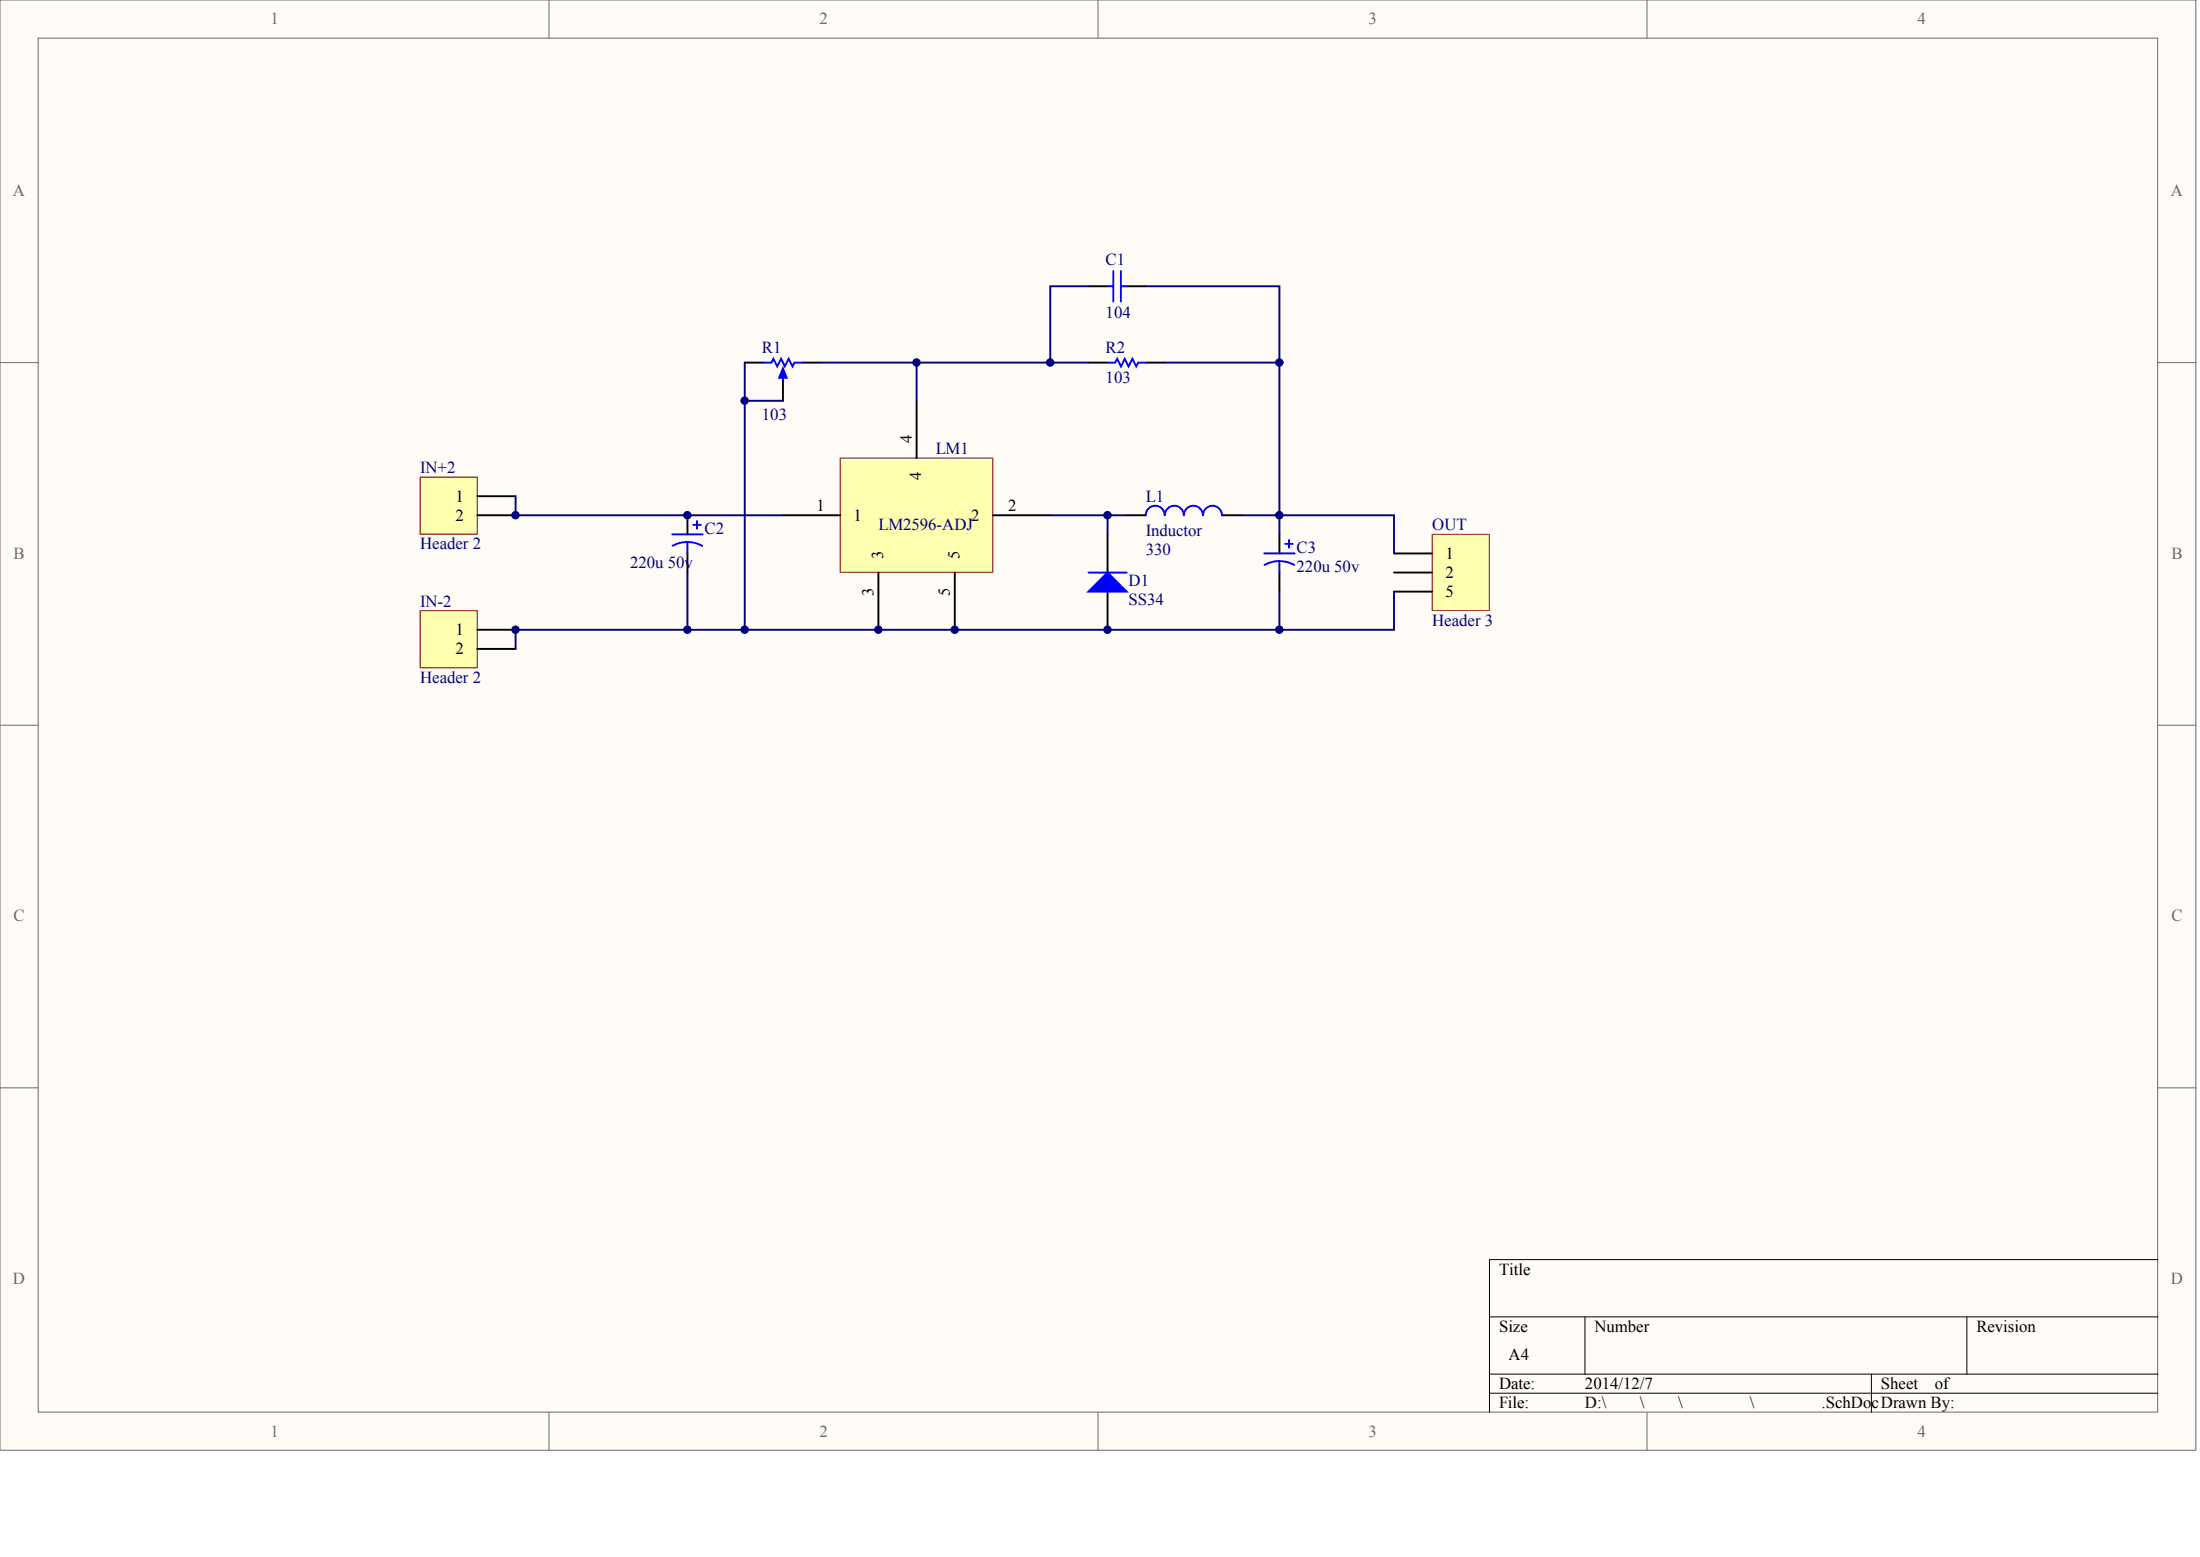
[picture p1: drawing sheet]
<svg xmlns="http://www.w3.org/2000/svg" width="840mm" height="594mm" viewBox="0 0 840 594" stroke-linecap="round" stroke-linejoin="round" font-family="sans-serif">
<g fill="#fffcf8" stroke="#696969" stroke-width=".38">
<path d="M0 0h838v553.4h-838z"/>
<path d="M14.6 14.6h808.8v524.2h-808.8z"/>
</g>
<path d="M209.5 0v14.6M419 0v14.6M628.6 0v14.6M0 138.4h14.6M823.5 138.4h14.6M0 276.7h14.6M823.5 276.7h14.6M0 415.1h14.6M823.5 415.1h14.6M209.5 538.9v14.5M419 538.9v14.5M628.6 538.9v14.5" fill="none" stroke="#696969" stroke-width=".38"/>
<path d="M823.5 480.6h-255.1v58.3M568.4 502.5h255.1M604.9 502.5v21.8M750.6 502.5v21.8M568.4 524.3h255.1M568.4 531.6h255.1M714.2 524.3v14.6" fill="none" stroke="#000" stroke-width=".38"/>
<path d="M320.7 174.8h58.2v43.6h-58.2z" fill="#ffffb0" stroke="#800000" stroke-width=".38"/>
<g fill="none" stroke="#000" stroke-width=".73">
<path d="M415.4 109.2h7.3M430 109.2h7.3M284.2 138.4h7.3M306.1 138.4h7.3M415.4 138.4h7.3M437.3 138.4h7.3M298.8 145.6v7.3M349.8 152.9v21.9M262.4 196.6v7.3M298.8 196.6h21.9M379 196.6h21.8M430 196.6h7.3"/>
<path d="M466.4 196.6h7.3M262.4 211.2v7.3M335.2 218.5v21.8M364.4 218.5v21.8M422.7 203.9v14.6M488.3 203.9v7.3M488.3 218.5v7.2M422.7 225.7v14.6"/>
</g>
<g fill="none" stroke="#00f" stroke-width=".73">
<path d="M422.7 109.2h2.2M424.9 103.4v11.7M427.8 103.4v11.7M427.8 109.2h2.2M291.5 138.4h2.9l.8-1.5 1.4 2.9 1.5-2.9 1.4 2.9 1.5-2.9 1.4 2.9 .8-1.4h2.9M422.7 138.4h2.9l.7-1.5 1.5 2.9 1.5-2.9 1.4 2.9 1.5-2.9 1.4 2.9 .8-1.4h2.9M298.8 142v3.6M266 198.8v2.9M451.8 196.6a3.6 3.6 0 0 0-3.7-3.6 3.6 3.6 0 0 0-3.6 3.6 3.6 3.6 0 0 0-3.6-3.6 3.6 3.6 0 0 0-3.6 3.6M459.1 196.6a3.6 3.6 0 0 0-3.6-3.6 3.6 3.6 0 0 0-3.7 3.6M466.3 196.6a3.6 3.6 0 0 0-3.6-3.6 3.6 3.6 0 0 0-3.6 3.6M256.5 203.9h11.7"/>
<path d="M262.4 206.8a11.6 11.6 0 0 1 5.6 1.5M262.4 206.8a11.6 11.6 0 0 0-5.7 1.5M262.4 206.8v4.4M264.5 200.3h3M415.4 218.5h14.6M482.5 211.2h11.6M488.3 214.1a11.6 11.6 0 0 1 5.6 1.5M488.3 214.1a11.6 11.6 0 0 0-5.7 1.4M488.3 214.1v4.4M490.5 207.5h2.9M491.9 206.1v2.9"/>
</g>
<g fill="#00f" stroke="#00f" stroke-width=".73">
<path d="M298.8 140.5l1.5 3.7h-3z"/>
<path d="M415.4 225.7l7.3-7.2 7.3 7.2z"/>
</g>
<path d="M415.4 109.2h-14.6v29.2M437.3 109.2h51v29.2M284.2 138.4v101.9M313.4 138.4h102M349.8 138.4v14.5M284.2 152.9h14.6M400.8 196.6h29.2M422.7 196.6v7.3M473.7 196.6h14.6v7.3M262.4 218.5v21.8M488.3 225.7v14.6" fill="none" stroke="#000080" stroke-width=".73"/>
<path d="M546.6 203.9h21.8v29h-21.8z" fill="#ffffb0" stroke="#800000" stroke-width=".38"/>
<path d="M532 211.2h14.6M532 218.5h14.6M532 225.7h14.6" fill="none" stroke="#000" stroke-width=".73"/>
<path d="M160.3 182h21.8v21.8h-21.8z" fill="#ffffb0" stroke="#800000" stroke-width=".38"/>
<path d="M182.2 189.3h14.6M182.2 196.6h14.6" fill="none" stroke="#000" stroke-width=".73"/>
<path d="M160.3 233h21.8v21.8h-21.8z" fill="#ffffb0" stroke="#800000" stroke-width=".38"/>
<path d="M182.2 240.3h14.6M182.2 247.6h14.6" fill="none" stroke="#000" stroke-width=".73"/>
<path d="M444.6 138.4h43.7v58.2h43.7v14.6M196.8 189.3v7.3h102M532 225.7v14.6h-335.2v7.3" fill="none" stroke="#000080" stroke-width=".73"/>
<g fill="#000080" stroke="#000080" stroke-width=".38">
<circle cx="196.7" cy="240.3" r="1.42"/>
<circle cx="196.7" cy="196.6" r="1.42"/>
<circle cx="262.3" cy="240.3" r="1.42"/>
<circle cx="262.3" cy="196.6" r="1.42"/>
<circle cx="284.2" cy="240.3" r="1.42"/>
<circle cx="284.2" cy="152.9" r="1.42"/>
<circle cx="335.2" cy="240.3" r="1.42"/>
<circle cx="349.8" cy="138.3" r="1.42"/>
<circle cx="364.4" cy="240.3" r="1.42"/>
<circle cx="400.8" cy="138.3" r="1.42"/>
<circle cx="422.7" cy="240.3" r="1.42"/>
<circle cx="422.7" cy="196.6" r="1.42"/>
<circle cx="488.2" cy="240.3" r="1.42"/>
<circle cx="488.2" cy="196.6" r="1.42"/>
<circle cx="488.2" cy="138.3" r="1.42"/>
</g>
<g font-size="6.4" fill="#696969">
<text x="103.2" y="9.3">1</text>
<text x="312.7" y="9.3">2</text>
<text x="522.2" y="9.3">3</text>
<text x="731.8" y="9.3">4</text>
<text x="5" y="74.9">A</text>
<text x="828.5" y="74.9">A</text>
<text x="5.2" y="213.2">B</text>
<text x="828.7" y="213.2">B</text>
<text x="5.2" y="351.6">C</text>
<text x="828.7" y="351.6">C</text>
<text x="5" y="490">D</text>
<text x="828.5" y="490">D</text>
<text x="103.2" y="548.2">1</text>
<text x="312.7" y="548.2">2</text>
<text x="522.2" y="548.2">3</text>
<text x="731.8" y="548.2">4</text>
</g>
<g font-size="6.4" fill="#000080">
<text x="422" y="101.1">C1</text>
<text x="422" y="121.5">104</text>
<text x="290.8" y="134.6">R1</text>
<text x="422" y="134.6">R2</text>
<text x="422" y="146.2">103</text>
<text x="290.8" y="160.1">103</text>
<text x="357.1" y="173.2">LM1</text>
<text x="160.3" y="180.5">IN+2</text>
<text x="437.3" y="191.4">L1</text>
<text x="268.9" y="203.8">C2</text>
<text x="335.2" y="202.3">LM2596-ADJ</text>
<text x="546.6" y="202.3">OUT</text>
<text x="160.3" y="209.6">Header 2</text>
<text x="437.3" y="204.5">Inductor</text>
<text x="437.3" y="211.8">330</text>
<text x="494.8" y="211.1">C3</text>
<text x="240.5" y="216.9">220u 50v</text>
<text x="494.8" y="218.3">220u 50v</text>
<text x="430.7" y="223.4">D1</text>
<text x="160.3" y="231.4">IN-2</text>
<text x="430.7" y="230.7">SS34</text>
<text x="546.6" y="238.7">Header 3</text>
<text x="160.3" y="260.6">Header 2</text>
</g>
<g font-size="6.4">
<text x="173.9" y="191.4">1</text>
<text x="311.6" y="195">1</text>
<text x="384.8" y="195">2</text>
<text x="173.9" y="198.7">2</text>
<text x="325.8" y="198.7">1</text>
<text x="370.7" y="198.7">2</text>
<text x="551.7" y="213.2">1</text>
<text x="551.7" y="220.5">2</text>
<text x="551.7" y="227.8">5</text>
<text x="173.9" y="242.4">1</text>
<text x="173.9" y="249.7">2</text>
<text x="572.1" y="486.3">Title</text>
<text x="572.1" y="508.2">Size</text>
<text x="608.5" y="508.2">Number</text>
<text x="754.3" y="508.2">Revision</text>
<text x="575.7" y="519.1">A4</text>
<text x="572.1" y="530">Date:</text>
<text x="604.9" y="530">2014/12/7</text>
<text x="717.8" y="530">Sheet</text>
<text x="738.4" y="530">of</text>
<text x="572.1" y="537.3">File:</text>
<text x="604.9" y="537.3">D:\</text>
<text x="625.9" y="537.3">\</text>
<text x="640.4" y="537.3">\</text>
<text x="667.8" y="537.3">\</text>
<text x="695.2" y="537.3">.SchDocDrawn By:</text>
</g>
<g font-size="6.3">
<text x="348" y="168.9" transform="rotate(-90 348 168.9)">4</text>
<text x="351.6" y="183.1" transform="rotate(-90 351.6 183.1)">4</text>
<text x="337" y="213.4" transform="rotate(-90 337 213.4)">3</text>
<text x="366.2" y="213.4" transform="rotate(-90 366.2 213.4)">5</text>
<text x="333.4" y="227.6" transform="rotate(-90 333.4 227.6)">3</text>
<text x="362.5" y="227.6" transform="rotate(-90 362.5 227.6)">5</text>
</g>
</svg>
